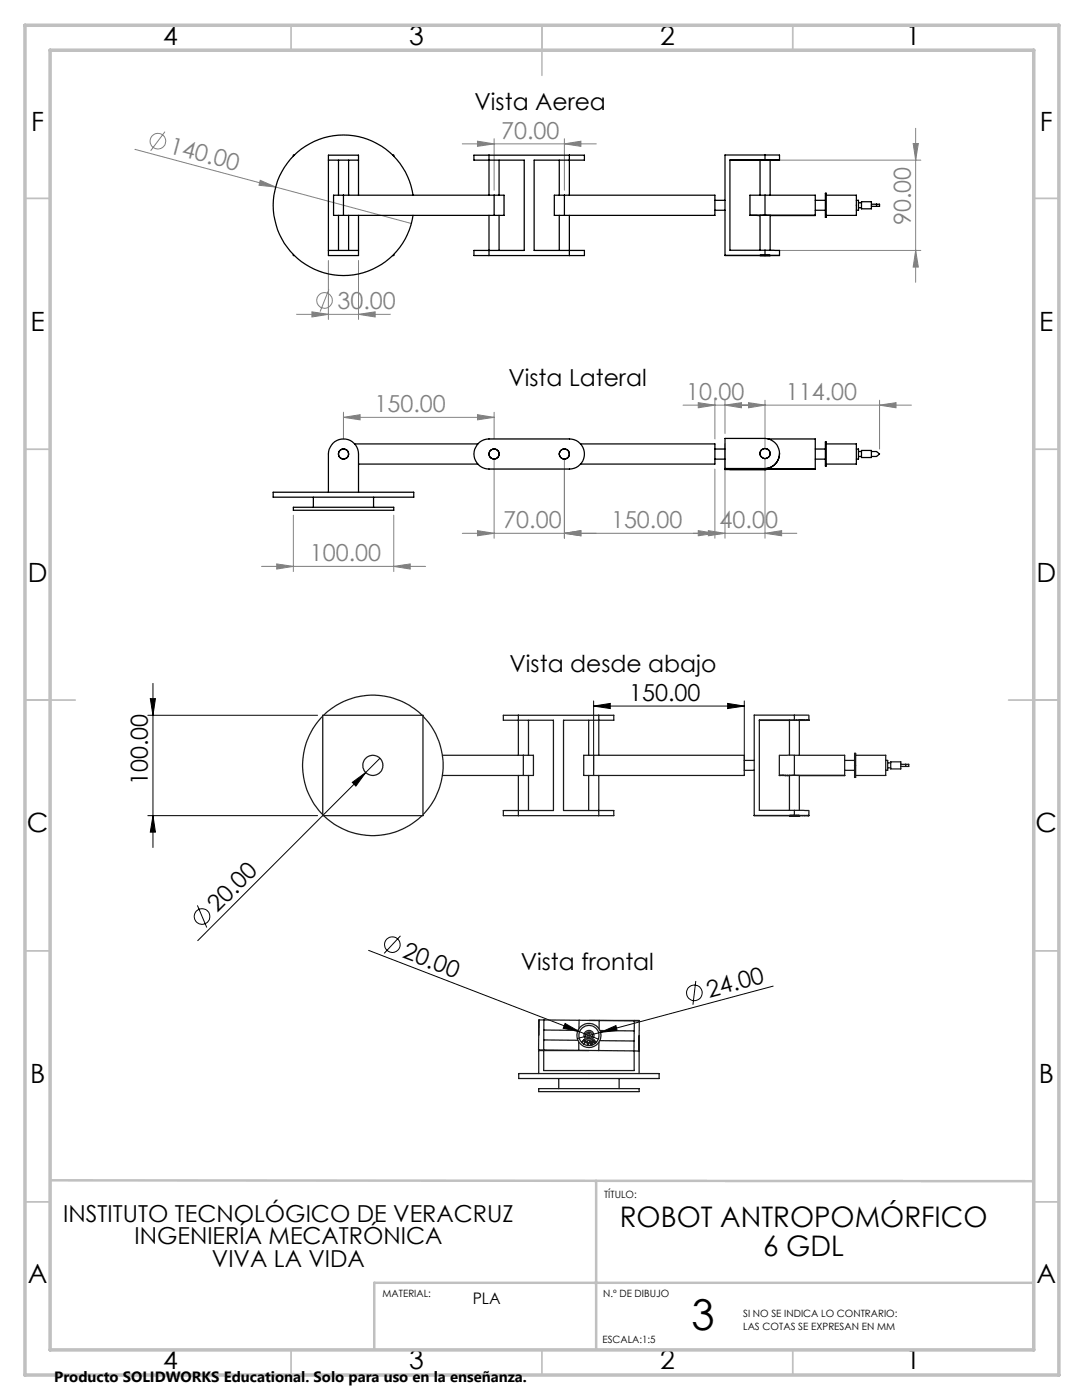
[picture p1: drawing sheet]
<svg xmlns="http://www.w3.org/2000/svg" width="216mm" height="279mm" viewBox="0 0 216 279" stroke-linecap="round" stroke-linejoin="round" font-family="sans-serif">
<g fill="none" stroke="#808080" stroke-width=".2">
<path d="M26.9 29.8l28 7.5M32.9 26.2l-2.9 3.8M51.9 35.9l3 1.4-3.3-.4zM54.9 37.3l27.1 7.2M92.1 28.7h26.7M95.1 28.1l3.4 .6-3.4 .5zM98.5 27.6v10.3M112.5 28.7l3.2-.6v1.1zM112.5 27.6v10.3M153.3 31.9h30.2M182 28.6h1l-.5 3.3zM182.5 25.6v30.7"/>
<path d="M65.4 51.9v11.8M65.5 57.7l-1.7 4.4M71.4 51.9v11.8M153.3 49.9h30.2M182.5 49.9l.5 3.3h-1zM59.1 62.6h18.7M62.2 62.1l3.2 .5-3.2 .6zM71.4 62.6l3.4-.5v1.1zM142.5 79.8v7.7M144.5 79.8v6.6M152.4 79.8v9.6M175.3 79.8v9.7"/>
<path d="M68.4 83.2l3.4-.6v1.1zM68.4 82.1v5.4M68.4 83.2h30.1M95.1 82.6l3.4 .6-3.4 .5zM98.5 82.1v5.4M98.5 91.5v15.8M112.5 91.5v15.8M136.1 80.7h45.5M139.1 80.2l3.4 .5-3.4 .6zM142.5 93.5v13.8M144.5 80.7l3.2-.5v1.1zM144.5 88.4v18.9"/>
<path d="M149.2 80.2l3.2 .5-3.2 .6zM152.4 91.4v15.9M175.3 80.7l3.2-.5v1.1zM52.1 112.9h32.7M55.1 112.4l3.4 .5-3.4 .5zM58.5 102.7v11.2M78.5 112.9l3.2-.5v1zM78.5 102.7v11.2M95.1 105.8l3.4 .5-3.4 .5zM112.5 106.3l3.2-.5v1zM139.1 105.8l3.4 .5-3.4 .5zM141.1 105.8l3.4 .5-3.4 .5z"/>
<path d="M152.4 106.3l3.4-.5v1zM158.8 106.3h-66.7"/>
<circle cx="31.4" cy="28.1" r="1.56"/>
<circle cx="64.7" cy="59.9" r="1.55"/>
</g>
<g fill="none" stroke="#000" stroke-width=".2">
<path d="M30 139.2h1l-.5 3.3zM30.5 136.2v32.7M118.3 139.7v13.8M148.3 139.7v13.8M29.5 142.5h33.8M70.2 155.9l2.7-2-2 2.8zM72.9 153.9l-33.5 33.6M75.7 151.1l-2.8 2.8M118.3 140.7l3.3-.5v1zM118.3 140.7h30M145 140.2l3.3 .5-3.3 .5zM29.5 162.5h33.8"/>
<path d="M30.5 162.5l.5 3.3h-1zM39.3 180.4l1.9 4.4M73.4 189.4l42.1 16.2M79.8 186.5l-3.2 3.5M138.6 195.5l-.5 4.7M154.1 196.5l-39.1 10.5M112.6 204l2.9 1.6-3.3-.7zM115.5 205.6l3.7 1.5M119.7 205.7l3-1.3 .3 1z"/>
<circle cx="40.2" cy="182.7" r="1.55"/>
<circle cx="78.2" cy="188.3" r="1.55"/>
<circle cx="138.4" cy="197.9" r="1.56"/>
</g>
<g fill="none" stroke="#191924" stroke-width=".25">
<path d="M64.3 142.7a14 14 0 0 0 0 19.6M64.3 142.5h20v20h-20zM64.5 142.5a14 14 0 0 1 19.6 0M84.3 142.7a14 14 0 0 1 0 19.6M88.2 150.5h18.1v4h-18.1M100.3 142.5h22v1h-10v18h10v1h-22v-1h10v-18h-10zM103.3 142.5v8M103.3 154.5v8M104.3 150.5v4M105.3 143.5v7M105.3 154.5v7M116.3 150.5h32v4h-32z"/>
<path d="M117.3 143.5v7M117.3 154.5v7M118.3 150.5v4M119.3 142.5v8M119.3 154.5v8M148.3 153.5h2M148.3 151.5h2M151.3 143.6h6M155.6 154.5h-.2M156.2 154.5l1.1 .1M157.3 150.5v-7h2v7M158.3 150.5h-3v4h13"/>
<path d="M158.3 142.5h2.9v1h-9.9v18h7M158.3 150.5h10v4.1h-9M158.3 142.5v1M158.3 150.5v4M158.3 142.5h-8v20h10.9M160.9 143.5l-1.6 .1M168.3 153.5h2M168.3 151.5h2M170.3 150.1h.2v4.8h-.2zM170.5 150.5h6v4h-6M176.5 151.5h.4v2h-.4M176.9 152h.6"/>
<path d="M176.9 153h.6M177.5 151.8h2v1.4h-2zM179.5 152.3h1.6v.4h-1.6M180.5 152.3v.4M64.5 162.5a14 14 0 0 0 19.6 0M150.3 162.5h10.9M157.3 161.5v-7h.7h1.3v7M157.3 162.5h.1M157.4 162.5h-.1M158.3 161.5h2.9v1M158.3 161.5v1M159.2 162.5h.1"/>
<path d="M103.4 213.9h27.9v1h-27.9zM107.4 209.4h9.9M107.4 209.3v4.6M107.4 216.9h20v.6h-20zM107.4 203.4v2.9M108.3 207.2l6.8 .1M108.3 209.3h7M108.3 209.3v4h18.1v-3.9M108.4 205.3h6.8M108.4 203.3h-1l-.1 6h1M108.4 203.3l-.1 6M108.4 203.3h7"/>
<path d="M111.3 214.9v2M115.3 209.3l4 .1M115.3 207.7v1.6M115.4 203.3v1.7M115.4 203.3l4 .1M115.9 207.7l.5-.5zM116.5 207.4l.4 .2h-.2l-.3 .5 .2-.6zM116.9 207.6l.2 .6 .4-.5-.4 .6zM117.1 208.3h.1M117.2 205.8h.3v1.1h-.3zM117.2 206.4h.3M117.4 203.4h10v.1"/>
<path d="M117.6 207.6l.4-.1-.3 .2 .1 .2 .3-.1-.3 .2v.2h.4l-.4 .1zM118 207.5l.4-.3 .1 .2-.1 .2 .5 .1h-.5l.1 .3zM118.1 207.5l.4-.1-.2 .2zM119.3 209.4h7M119.3 207.7v1.7M119.4 203.4v1.7M119.4 203.4h7M119.5 207.4l6.8 .1M119.6 205.4h6.8M123.4 214.9v2M126.4 203.4h.1M126.4 203.4l1 .1-.1 6-1-.1"/>
<path d="M126.4 203.4l-.1 6M127.3 209.4h.1M127.4 206.4v7.5"/>
<circle cx="74.3" cy="152.5" r="2"/>
<circle cx="117.3" cy="206.4" r=".69"/>
<circle cx="117.4" cy="206.4" r="1.01"/>
<circle cx="117.4" cy="206.4" r="1.99"/>
<circle cx="117.4" cy="206.3" r="2.4"/>
</g>
<g fill="none" stroke="#c0c0c0" stroke-width=".35">
<path d="M58 5v5M108 5v10M158 5v5M5 39.5h5M206 39.5h5M5 89.5h5M206 89.5h5M5 139.5h10M201 139.5h10M5 189.5h5M206 189.5h5M5 239.5h5"/>
<path d="M206 239.5h5M58 269v5M108 269v5M158 269v5"/>
</g>
<path d="M10 235.2l196 .2M118.8 235.3v33.7M206 255.6h-131.4v13.4" fill="none" stroke="#c0c0c0" stroke-width=".5"/>
<path d="M5 5h206v269h-206zM10 10h196v259h-196z" fill="none" stroke="#c0c0c0" stroke-width=".7"/>
<g fill="#000">
<path d="M70.2 155.9l2.7-2-2 2.8zM112.6 204l2.9 1.6-3.3-.7zM119.7 205.7l3-1.3 .3 1z"/>
<path d="M30 139.2h1l-.5 3.3zM30.5 162.5l.5 3.3h-1z"/>
<path d="M145 140.2l3.3 .5-3.3 .5zM118.3 140.7l3.3-.5v1z"/>
</g>
<g fill="#808080">
<path d="M51.9 35.9l3 1.4-3.3-.4z"/>
<path d="M78.5 112.9l3.2-.5v1zM55.1 112.4l3.4 .5-3.4 .5zM139.1 105.8l3.4 .5-3.4 .5zM112.5 106.3l3.2-.5v1z"/>
<path d="M95.1 28.1l3.4 .6-3.4 .5zM112.5 28.7l3.2-.6v1.1zM139.1 80.2l3.4 .5-3.4 .6zM144.5 80.7l3.2-.5v1.1zM141.1 105.8l3.4 .5-3.4 .5zM152.4 106.3l3.4-.5v1zM149.2 80.2l3.2 .5-3.2 .6zM175.3 80.7l3.2-.5v1.1z"/>
<path d="M68.4 83.2l3.4-.6v1.1zM95.1 82.6l3.4 .6-3.4 .5z"/>
<path d="M71.4 62.6l3.4-.5v1.1zM62.2 62.1l3.2 .5-3.2 .6z"/>
<path d="M182 28.6h1l-.5 3.3zM182.5 49.9l.5 3.3h-1z"/>
<path d="M95.1 105.8l3.4 .5-3.4 .5zM112.5 106.3l3.2-.5v1z"/>
</g>
<g fill="none" stroke="#000" stroke-width=".25">
<path d="M58.7 30.9h-.2v.2M65.4 31.9h6M67.5 31.9v7M68.4 38.9h-1.9v4h1.9M68.4 38.9h30.1M68.4 38.9v4M69.5 31.9v7M71.4 38.9v-8h-6v20h6v-8M78.2 30.9h.3v.2M82.3 38.9a14 14 0 0 0-21.4-9.8 14 14 0 0 0 0 23.6 14 14 0 0 0 21.4-9.8M97.4 30.9h-3v1h10.1v18h-10.1v1h3M97.4 30.9v8"/>
<path d="M97.4 30.9h16.1M98.5 38.9h1.9v4h-1.9M98.5 38.9v4M99.4 31.9v7M111.4 31.9v7M112.5 38.9h-2v4h2M112.5 38.9h30v4h-30M112.5 38.9v4M113.5 30.9h3v1h-10.1v18h10.1v1h-3M113.5 30.9v8M142.5 39.9h2M145.5 31.9h5.9"/>
<path d="M151.4 31.9h2.1M151.4 31.9v7M152.4 38.9h-3v4M152.4 31.9h2.9h-1.8M152.4 30.9h2.9v1M152.4 38.9h10.1v4.1h-9M152.4 30.9v1M152.4 38.9v4M152.4 30.9h-7.9v20h7.9M152.4 31.9h-6.9v18h6.9M153.5 31.9v7M162.5 39.9h2"/>
<path d="M164.5 38.5h.1v4.8h-.1zM164.6 38.9h6v4h-6M170.6 39.9h.5v2h-.5M58.5 50.7v.2h.2M65.4 49.9h6M67.5 42.9v7M68.4 42.9h30.1M69.5 42.9v7M78.5 50.7v.2h-.3M97.4 42.9v8M97.4 50.9h16.1M99.4 42.9v7"/>
<path d="M111.4 42.9v7M113.5 42.9v8M142.5 41.9h2M151.4 42.9h2.1M151.4 50.9h2.1zM151.4 42.9v7M152.4 42.9h-3l2 .1M152.4 49.9h2.9v1M152.4 50.9h2.9zM152.4 42.9h10.1M152.4 49.9v1M153.5 42.9v7"/>
<path d="M162.5 41.9h2M171.1 40.4h.6M171.1 41.4h.6M171.7 40.2h1.9v1.4h-1.9zM173.6 40.7h1.7v.4h-1.7M174.7 40.7v.4M54.4 98.1h28v1h-28zM62.4 99.1v2M65.4 98.1v-7.6a3 3 0 0 1 3-3 3 3 0 0 1 3 3v7.6M70.7 88.5h24.5M71.4 92.5h23.8M74.4 99.1v2"/>
<path d="M95.3 88.4a2.97 2.97 0 0 1 2.1-.9h16.1a3 3 0 0 1 3 3 3 3 0 0 1-3 3h-16.1a3 3 0 0 1-2.7-1.9 3 3 0 0 1 .6-3.2zM115.7 88.5h26.8v4h-26.8M142.5 91.5h2M142.5 89.5h2M144.5 93.4h7.9M151.6 93.4l.8 .1M151.8 93.4l.6 .1M152.4 93.4a3 3 0 0 0 2.9-3 3 3 0 0 0-2.9-3h-7.9v6.2h7.9M152.4 93.6h.1M152.4 93.4h.1M152.4 93.5h.1M152.4 93.4h-6.9v.2"/>
<path d="M152.4 93.5h10.1M153 93.5l-.6 .1M153 87.5h9.5v6h-10.1M155.3 90.4a3 3 0 0 1-2.9 3M162.5 91.5h2M162.5 89.5h2M164.5 88.1h.1v4.8h-.1zM164.6 88.5h6v4h-6M170.6 89.5h.5v2h-.5M171.1 90h.6M171.1 91h.6M171.7 89.8h1.9v1.4h-1.9z"/>
<path d="M173.6 90h1.1l.6 .5-.6 .5h-1.1M58.5 101.1h20v.6h-20z"/>
<circle cx="68.5" cy="90.5" r="1"/>
<circle cx="98.4" cy="90.5" r="1"/>
<circle cx="112.4" cy="90.5" r="1"/>
<circle cx="152.5" cy="90.4" r=".99"/>
</g>
<text font-size="8.5" x="137.8" y="265">3</text>
<g font-size="5.6">
<text x="123.5" y="244.6">ROBOT ANTROPOMÓRFICO</text>
<text x="152.1" y="250.2">6 GDL</text>
</g>
<g font-size="5.3">
<text x="32.5" y="8.9">4</text>
<text x="81.5" y="8.9">3</text>
<text x="131.5" y="8.9">2</text>
<text x="180.5" y="8.9">1</text>
<text x="6.2" y="26.2">F</text>
<text x="207.2" y="26.2">F</text>
<text x="6.1" y="65.9">E</text>
<text x="207.1" y="65.9">E</text>
<text x="5.5" y="115.9">D</text>
<text x="206.5" y="115.9">D</text>
<text x="5.3" y="165.9">C</text>
<text x="206.3" y="165.9">C</text>
<text x="6" y="215.9">B</text>
<text x="207" y="215.9">B</text>
<text x="5.5" y="255.7">A</text>
<text x="206.5" y="255.7">A</text>
<text x="32.5" y="272.9">4</text>
<text x="81.5" y="272.9">3</text>
<text x="131.5" y="272.9">2</text>
<text x="180.5" y="272.9">1</text>
</g>
<g font-size="4.7">
<text x="94.6" y="22">Vista Aerea</text>
<text x="101.3" y="76.9">Vista Lateral</text>
<text x="101.5" y="133.9">Vista desde abajo</text>
<text x="125.4" y="139.7">150.00</text>
<text x="29.5" y="156.5" transform="rotate(-90 29.5 156.5)">100.00</text>
<text x="43.3" y="182" transform="rotate(-45 43.3 182)">20.00</text>
<text x="80" y="190.8" transform="rotate(21 80 190.8)">20.00</text>
<text x="103.8" y="193.4">Vista frontal</text>
<text x="141.3" y="198.8" transform="rotate(-15 141.3 198.8)">24.00</text>
<text x="12.6" y="243.4">INSTITUTO TECNOLÓGICO DE VERACRUZ</text>
<text x="26.8" y="248">INGENIERÍA MECATRÓNICA</text>
<text x="42.2" y="252.5">VIVA LA VIDA</text>
</g>
<g font-size="4.7" fill="#808080">
<text x="99.8" y="27.6">70.00</text>
<text x="33.5" y="30.4" transform="rotate(15 33.5 30.4)">140.00</text>
<text x="181.5" y="44.9" transform="rotate(-90 181.5 44.9)">90.00</text>
<text x="67.3" y="61.6">30.00</text>
<text x="74.6" y="82.1">150.00</text>
<text x="136.7" y="79.7">10.00</text>
<text x="156.6" y="79.7">114.00</text>
<text x="100.3" y="105.2">70.00</text>
<text x="121.8" y="105.2">150.00</text>
<text x="143.4" y="105.2">40.00</text>
<text x="61.7" y="111.9">100.00</text>
</g>
<text font-size="3.2" x="94.2" y="259.9">PLA</text>
<text font-size="3" x="10.8" y="275.3">Producto SOLIDWORKS Educational. Solo para uso en la enseñanza.</text>
<g font-size="2">
<text x="120.4" y="238.8">TÍTULO:</text>
<text x="76.2" y="258.5">MATERIAL:</text>
<text x="120.2" y="258.5">N.º DE DIBUJO</text>
<text x="148.1" y="262.5">SI NO SE INDICA LO CONTRARIO:</text>
<text x="120.1" y="267.6">ESCALA:1:5</text>
<text x="148.1" y="265">LAS COTAS SE EXPRESAN EN MM</text>
</g>
</svg>
